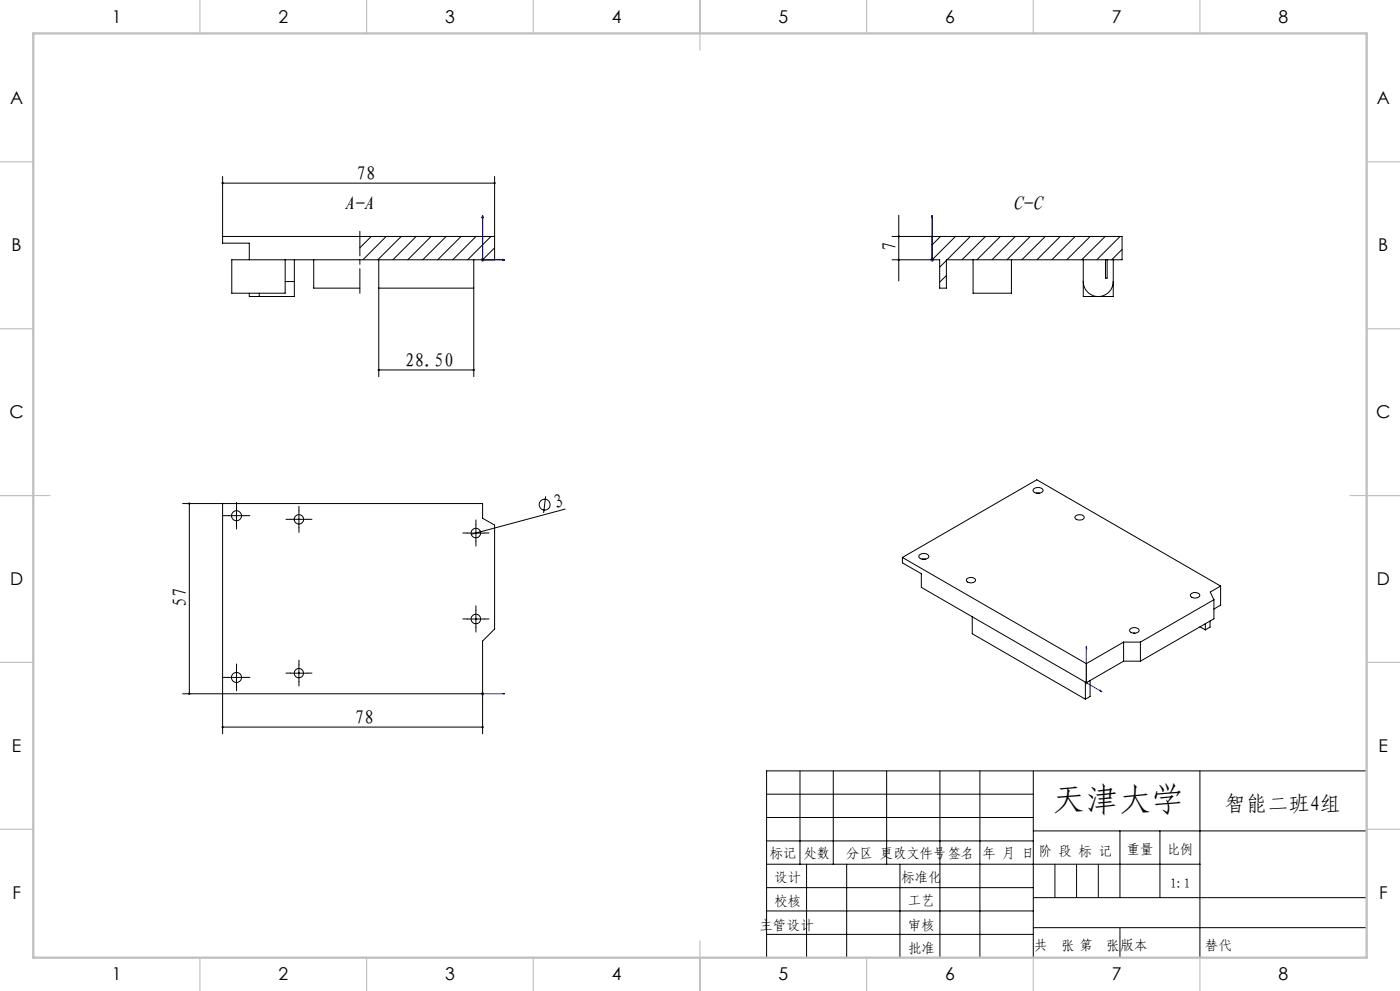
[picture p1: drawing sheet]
<svg xmlns="http://www.w3.org/2000/svg" width="420mm" height="297mm" viewBox="0 0 420 297" stroke-linecap="round" stroke-linejoin="round" font-family="sans-serif">
<g fill="none" stroke="#000" stroke-width=".3">
<path d="M66.8 52.9v18M66.8 54.9h81.6M148.4 52.9v18M267.6 70.9h12M267.6 77.9h12M269.6 64.5v19.7M113.6 86.4v26.5M142.1 86.4v26.5M113.6 110.9h28.5M54.8 150.9h12M56.8 150.9v57M68.4 154.5h5"/>
<path d="M70.9 152.1v5M87.2 155.6h5M89.7 153.1v5M140.3 159.8h5M142.8 157.3v5M163.7 148.8l-.6 4.9M169.5 152.6l-28.1 7.5M89.7 199.2v5.1M140.3 185.5h5M142.8 183v5M54.8 207.9h12v12M66.8 217.9h78"/>
<path d="M68.4 203h5M70.9 200.5v5M87.2 201.8h5M144.8 207.9v12M230 238h80M240 231v28M250 231v28M266 231v28M282 231v56M294 231v56M310 231v56M360 231v56"/>
<path d="M410 231h-180v56M230 245h80M230 252h80M230 259h130M242 259v28M254 259v28M270 259v28M310 249h100M336 249v20M348 249v20M230 266h80M230 273h80"/>
<path d="M310 269h100M310 278h100M230 280h80"/>
<circle cx="163.4" cy="151.2" r="1.64"/>
</g>
<g fill="none" stroke="#00f" stroke-width=".3">
<path d="M144.8 64.6v13.3h6.6M144.8 64.6l.2 .7h-.4zM150.8 77.7l.6 .2-.6 .1zM279.6 77.7v.3zM279.6 64.6v.7v-.7M279.6 77.9h.1M279.6 64.6v13.3M325.9 193.8l.1 .6-.2-.2zM325.9 193.8v10.8l4.7 2.7M144.6 207.9h.4zM144.8 207.9h6.6M144.8 207.9h.1"/>
<path d="M151.4 207.9h-.6h.6M330.1 206.9l.5 .4-.5-.1z"/>
</g>
<g fill="none" stroke="#808080" stroke-width=".3">
<path d="M144.3 77.9h1M144.4 77.5l.7 .7M144.8 77.4v1M145.1 77.5l-.7 .7M279.1 77.9h1M279.3 77.5l.7 .7M279.6 77.4v1M280 77.5l-.7 .7M144.3 207.9h1M144.4 207.6l.7 .7M144.8 207.4v1M145.1 207.6l-.7 .7"/>
<path d="M325.4 204.6h1M325.5 204.3l.7 .7M325.9 204.1v1M326.2 204.3l-.7 .7"/>
</g>
<g fill="none" stroke="#000" stroke-width=".3" stroke-dasharray="30.5 1.3 1.3 1.3">
<path d="M68.5 154.5h-1.5M71 152v-1.5M71 157v1.5M73.5 154.5h1.5M87.2 155.6h-1.4M89.7 153.1v-1.4M89.7 158.1v1.4M92.2 155.6h1.4M140.3 159.7h-1.4M142.8 157.2v-1.4M145.3 159.7h1.4M142.8 162.2v1.5"/>
<path d="M89.7 199.2v-1.4M140.3 185.5h-1.4M142.8 183v-1.4M142.8 188v1.4M145.3 185.5h1.4M68.5 203h-1.5M71 200.5v-1.5M71 205.5v1.5M73.5 203h1.5M87.2 201.7h-1.4M89.7 204.2v1.4M92.2 201.7h1.4"/>
</g>
<path d="M108 87.9v-18.6" fill="none" stroke="#000" stroke-width=".3" stroke-dasharray="30.5 1.3 1.3 1.3" stroke-dashoffset="23.1"/>
<path d="M316.5 259v10M323 259v10M329.5 259v10M336 278v9" fill="none" stroke="#0a0605" stroke-width=".3"/>
<g fill="none" stroke="#c0c0c0" stroke-width=".35">
<path d="M60 0v10M110 0v10M160 0v10M210 0v15M260 0v10M310 0v10M360 0v10M0 48.5h10M410 48.5h10M0 98.5h10M410 98.5h10M0 148.5h15"/>
<path d="M405 148.5h15M0 198.5h10M410 198.5h10M0 248.5h10M410 248.5h10M60 287v10M110 287v10M160 287v10M210 282v15M260 287v10M310 287v10M360 287v10"/>
</g>
<path d="M10 10h400v277h-400z" fill="none" stroke="#c0c0c0" stroke-width=".7"/>
<g fill="#00f">
<path d="M330.1 206.9l.5 .4-.5-.1zM325.9 193.8l.1 .6-.2-.2zM150.8 207.9h.6zM144.6 207.9h.4z"/>
<path d="M279.6 77.7v.3zM279.6 64.6v.7zM279.6 77.7v.3zM279.6 64.6v.7z"/>
<path d="M150.8 77.7l.6 .2-.6 .1zM144.8 64.6l.2 .7h-.4zM150.8 77.7l.6 .2-.6 .1zM144.8 64.6l.2 .7h-.4z"/>
</g>
<g fill="#000">
<path d="M144 159.1a.34 .34 0 0 1 .5 .1 .34 .34 0 0 1-.2 .5 .34 .34 0 0 1-.5-.2l.3-.1-.3 .1z"/>
<path d="M66.5 54.6v.3h.3h-.3a.33 .33 0 0 0 .4 .3 .33 .33 0 0 0 .2-.5 .33 .33 0 0 0-.6-.1zM148.1 54.7l.1 .4h.4l.1-.2h-.3h.3l-.1-.3z"/>
<path d="M269.4 70.7l-.1 .3 .3 .2v-.3v.3a.34 .34 0 0 0 .4-.5 .34 .34 0 0 0-.6 0zM269.3 77.7a.34 .34 0 0 0 .2 .5 .34 .34 0 0 0 .4-.3 .34 .34 0 0 0-.3-.4v.4v-.4z"/>
<path d="M56.5 207.7v.4l.3 .2v-.4v.4a.34 .34 0 0 0 .3-.5 .34 .34 0 0 0-.6-.1zM56.6 150.7a.33 .33 0 0 0 0 .5 .33 .33 0 0 0 .5-.1 .33 .33 0 0 0-.3-.5v.3v-.3z"/>
<path d="M144.6 217.7a.34 .34 0 0 0 .1 .5 .34 .34 0 0 0 .4-.3h-.3h.3l-.2-.3zM66.6 217.6l-.1 .3h.3h-.3a.34 .34 0 0 0 .4 .3 .34 .34 0 0 0 .2-.4 .34 .34 0 0 0-.5-.2zM141.9 110.7l.1 .5 .4-.1 .1-.2h-.4h.4l-.1-.3zM113.4 110.6l-.1 .3h.3h-.3a.34 .34 0 0 0 .4 .3 .34 .34 0 0 0 .2-.5 .34 .34 0 0 0-.5-.1z"/>
</g>
<g fill="none" stroke="#000" stroke-width=".3">
<path d="M74.8 77.9v-5h-8v-2h81.6v7h-78.9v10h16v-10M88.3 77.9v6.5M94.1 77.9v8.5h13.8M111.4 70.9l-3.4 3.4M113.6 77.9v8.5h28.5v-8.5M115.9 70.9l-7 7M120.4 70.9l-7.1 7M124.8 70.9l-6.9 7M129.3 70.9l-7 7M133.8 70.9l-7 7M138.3 70.9l-7 7M142.8 70.9l-7 7"/>
<path d="M147.3 70.9l-7 7M148.4 74.3l-3.6 3.6M279.6 70.9h57v7h-52.7v8.5h-2v-8.5h-2.3zM282.2 70.9l-2.6 2.5M283.9 78.1l-2 2M286.6 70.9l-7 7M291.1 70.9l-7 7M291.9 77.9v10h11.5v-10M295.6 70.9l-7 7M300.1 70.9l-7 7M304.6 70.9l-7 7M309.1 70.9l-7 7"/>
<path d="M313.6 70.9l-7 7M318.1 70.9l-7 7M322.5 70.9l-6.9 7M325 77.9v11h9v-11M327.1 70.9l-7.1 7M331.5 70.9l-7 7M331.6 77.9v5.5h.5v-5.5M336 70.9l-7 7M336.6 74.8l-3.1 3.1M77.8 87.9v1M85.5 84.4h2.8M88.3 84.4v4.5h-13.5v-1"/>
<path d="M283.9 82.6l-2 2M325 84.4a4.5 4.5 0 0 0 4.5 4.5 4.5 4.5 0 0 0 4.5-4.5M66.8 150.9h78v4.4l3.6 2.1v31.1l-3.6 3.6v15.8h-78zM88.3 155.4v.5M310.1 146.5a1.84 1.84 0 0 1 2.8 .5 1.68 1.68 0 0 1-1.5 .8 1.68 1.68 0 0 1-1.5-.9zM310.9 147.8h1M322.7 154.6a1.63 1.63 0 0 1 2.6 .5 1.61 1.61 0 0 1-2.8-.1zM270.7 167.1l55.2 31.8M270.7 167.1l40.3-23.3 55.2 31.8M270.7 167.1v1.6l5.7 3.2v4.1l49.5 28.6M275.8 166.3a1.88 1.88 0 0 1 2.9 .4 1.7 1.7 0 0 1-1.6 .9 1.7 1.7 0 0 1-1.5-.9zM276.6 167.6h1.1"/>
<path d="M290.1 173.5a1.61 1.61 0 0 1 2.6 .5 1.55 1.55 0 0 1-2.8-.2zM357.3 178a1.63 1.63 0 0 1 2.6 .5 1.61 1.61 0 0 1-2.8-.2zM364.2 179.7l-22.1 12.7M364.2 179.7v5.8l-22.1 12.7M366.2 175.6l-3.1 1.8 1.1 2.3M366.2 175.6v5.8l-2 1.1M291.7 184.9v5l33.9 19.6M325.9 198.9v5.7M337.1 192.4h5M337.1 192.4l-11.2 6.5M337.1 192.4v5.8M337.1 198.2l-11.2 6.4"/>
<path d="M337.1 198.2h5M339.1 188.5a1.66 1.66 0 0 1 2.6 .5 1.64 1.64 0 0 1-2.8-.2zM340.1 189.8h.4M342.1 192.4v5.8M360 187.9l1.6 .9M361.6 186.9v1.9M363 186.1v1.9l-1.4 .8M325.6 204.5v5M327 203.9v4.8l-1.4 .8"/>
<circle cx="71" cy="154.6" r="1.5"/>
<circle cx="89.7" cy="155.7" r="1.4"/>
<circle cx="142.8" cy="159.8" r="1.43"/>
<circle cx="142.8" cy="185.5" r="1.42"/>
<circle cx="71" cy="203" r="1.51"/>
<circle cx="89.7" cy="201.7" r="1.39"/>
</g>
<text font-size="9.9" x="315.8" y="243">天津大学</text>
<text font-size="6.3" x="367.5" y="243">智能二班4组</text>
<g font-size="6">
<text x="103.2" y="62.9">A-A</text>
<text x="303.8" y="62.9">C-C</text>
</g>
<g font-size="5.8">
<text x="107" y="54">78</text>
<text x="268.8" y="75.2" transform="rotate(-90 268.8 75.2)">7</text>
<text x="121.5" y="110">28.50</text>
<text x="166.5" y="152.6" transform="rotate(-15 166.5 152.6)">3</text>
<text x="56" y="181.9" transform="rotate(-90 56 181.9)">57</text>
<text x="106.4" y="217.1">78</text>
</g>
<g font-size="5.3">
<text x="33.5" y="6.8">1</text>
<text x="83.5" y="6.8">2</text>
<text x="133.5" y="6.8">3</text>
<text x="183.5" y="6.8">4</text>
<text x="233.5" y="6.8">5</text>
<text x="283.5" y="6.8">6</text>
<text x="333.5" y="6.8">7</text>
<text x="383.5" y="6.8">8</text>
<text x="3" y="31.1">A</text>
<text x="413" y="31.1">A</text>
<text x="3.5" y="75.3">B</text>
<text x="413.5" y="75.3">B</text>
<text x="2.8" y="125.3">C</text>
<text x="412.8" y="125.3">C</text>
<text x="3" y="175.3">D</text>
<text x="413" y="175.3">D</text>
<text x="3.6" y="225.3">E</text>
<text x="413.6" y="225.3">E</text>
<text x="3.7" y="269.6">F</text>
<text x="413.7" y="269.6">F</text>
<text x="33.5" y="293.8">1</text>
<text x="83.5" y="293.8">2</text>
<text x="133.5" y="293.8">3</text>
<text x="183.5" y="293.8">4</text>
<text x="233.5" y="293.8">5</text>
<text x="283.5" y="293.8">6</text>
<text x="333.5" y="293.8">7</text>
<text x="383.5" y="293.8">8</text>
</g>
<g font-size="4.1">
<text x="230.9" y="257.2">标记</text>
<text x="241.1" y="257.2">处数</text>
<text x="253.9" y="257.2">分区 更改文件号签名</text>
<text x="294.7" y="257.2">年 月 日</text>
<text x="311.5" y="256.4">阶 段 标 记</text>
<text x="338" y="255.9">重量</text>
<text x="350.2" y="255.9">比例</text>
<text x="232.3" y="264.2">设计</text>
<text x="270.4" y="264.2">标准化</text>
<text x="351.1" y="266">1:1</text>
<text x="232.3" y="271.4">校核</text>
<text x="272.4" y="271.3">工艺</text>
<text x="227.9" y="278.6">主管设计</text>
<text x="272.4" y="278.6">审核</text>
<text x="272.4" y="285.5">批准</text>
<text x="310.3" y="284.7">共</text>
<text x="318.4" y="284.7">张 第</text>
<text x="331.9" y="284.7">张</text>
<text x="336.1" y="284.7">版本</text>
</g>
<text font-size="4.1" fill="#0a0605" x="361.6" y="284.7">替代</text>
</svg>
